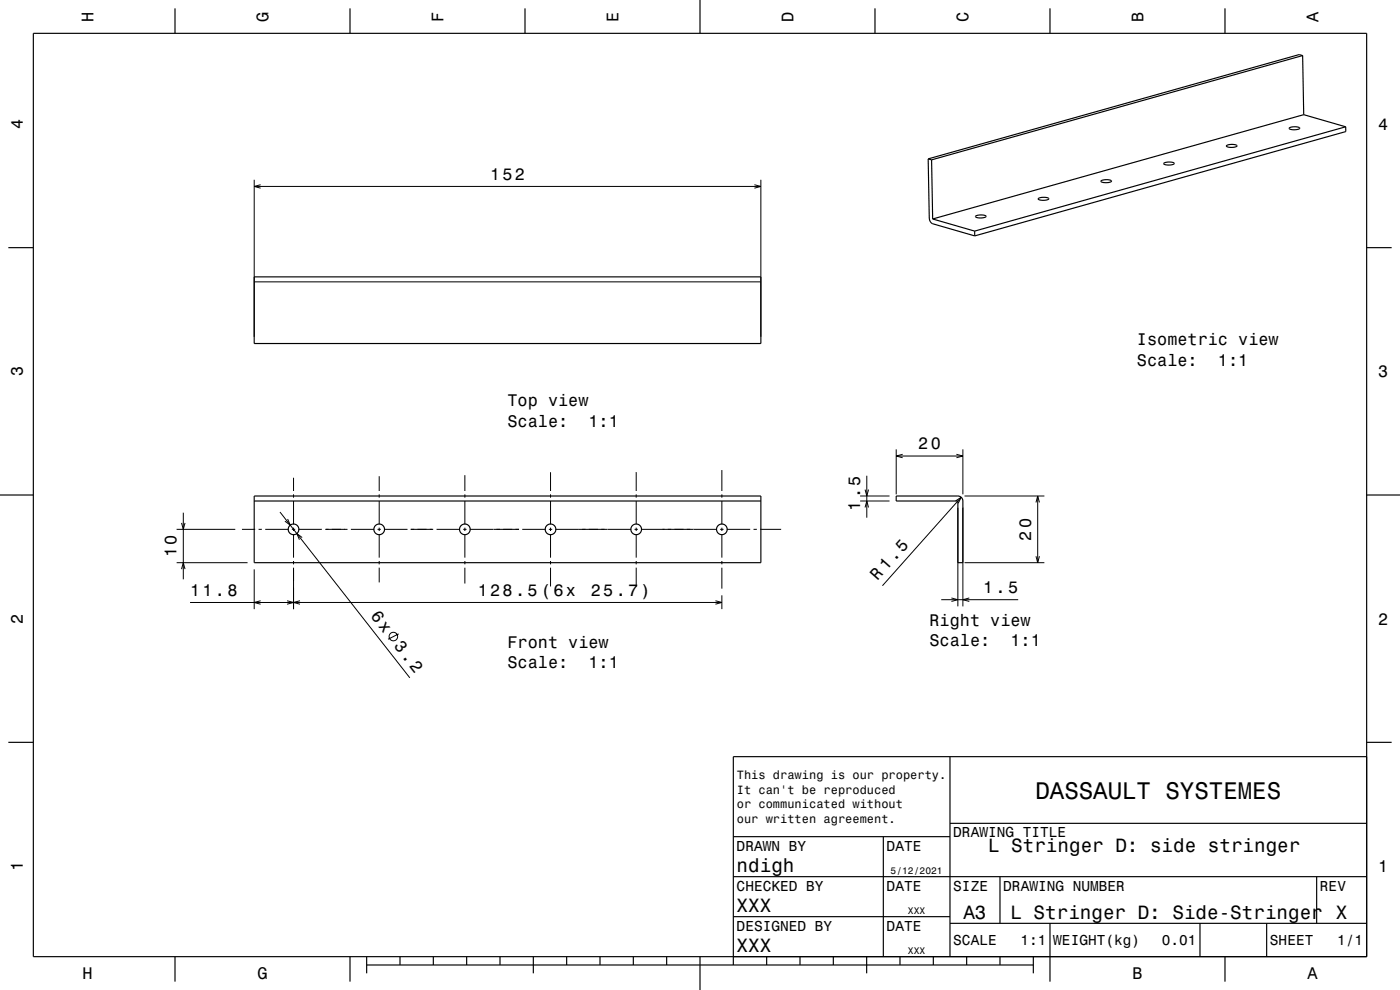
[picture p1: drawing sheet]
<svg xmlns="http://www.w3.org/2000/svg" width="420mm" height="297mm" viewBox="0 0 420 297" stroke-linecap="round" stroke-linejoin="round" font-family="sans-serif">
<g fill="none" stroke="#000" stroke-width=".3">
<path d="M76.3 53.9v47.2M76.3 55.9h152M78.2 55.4l-1.9 .5 1.9 .6M226.3 55.4l2 .5-2 .6M228.3 53.9v47.2M76.3 84.6h152M268.9 134.8v13.5M268.9 136.8h20M270.8 136.3l-1.9 .5 1.9 .5M286.9 136.3l2 .5-2 .5M288.9 134.8v13.5M53 158.8h17.6"/>
<path d="M54.5 156.9l.5 1.9 .5-1.9M55 153.8v20M72.6 158.8h4M77.6 158.8h1M79.6 158.8h7M84 153.6l39 49.8M86.3 155.7l.8 1.8-1.6-1.2M87.6 158.8h1M88.1 143.3v4M88.1 148.3v1M88.1 150.3v7M88.1 158.3v1"/>
<path d="M89.6 158.8h7M97.6 158.8h6.7M105.3 158.8h7M113.3 158.8h1M113.8 142.9v4.4M113.8 148.3v1M113.8 150.3v7M113.8 158.3v1M115.3 158.8h7M123.2 158.8h6.8M131 158.8h7M139 158.8h1"/>
<path d="M139.5 142.5v4.8M139.5 148.3v1M139.5 150.3v7M139.5 158.3v1M141 158.8h14.7M156.7 158.8h7M164.7 158.8h1M165.2 141.7v5.6M165.2 148.3v1M165.2 150.3v7M165.2 158.3v1M166.7 158.8h22.7"/>
<path d="M190.4 158.8h1M190.9 141.6v5.7M190.9 148.3v1M190.9 150.3v7M190.9 158.3v1M192.4 158.8h22.7M216.1 158.8h1M216.6 141v6.3M216.6 148.3v1M216.6 150.3v7M216.6 158.3v1M218.1 158.8h7"/>
<path d="M226.1 158.8h1M228.1 158.8h6.2M258 148.8h8.9M258 150.3h8.9M259.5 146.9l.5 1.9 .6-1.9M259.5 152.2l.5-1.9 .6 1.9M260 142.7v12.6M286.7 150.3l1.7-1.1-.9 1.8M287.4 152.3v29.6M288.4 149.2l-23.7 26.5M288.9 152.3v29.6M289.4 148.8h23.9"/>
<path d="M310.8 150.7l.5-1.9 .5 1.9M311.3 148.8v20M53 168.8h21.3M54.5 170.7l.5-1.9 .5 1.9M76.3 170.8v11.9M88.1 160.3v7M88.1 168.3v1M88.1 170.3v12.4M90.6 161.3l-1.6-1.2 .8 1.8M113.8 160.3v7M113.8 168.3v1M113.8 170.3v4.4"/>
<path d="M139.5 160.3v7M139.5 168.3v1M139.5 170.3v4.8M165.2 160.3v7M165.2 168.3v1M165.2 170.3v5.6M190.9 160.3v7M190.9 168.3v1M190.9 170.3v5.7M216.6 160.3v7M216.6 168.3v1M216.6 170.3v6.3"/>
<path d="M216.6 178.6v4.1M282.4 179.9h23.1M285.4 179.4l2 .5-2 .5M289.4 168.8h23.9M290.8 179.4l-1.9 .5 1.9 .5M310.8 166.9l.5 1.9 .5-1.9M78.2 180.2l-1.9 .5 1.9 .6M86.1 180.2l2 .5-2 .6M90 180.2l-1.9 .5 1.9 .6M119.6 190.2l-3.2 1.6M214.6 180.2l2 .5-2 .6M216.6 180.7h-159.6"/>
<circle cx="118" cy="191" r="1.28"/>
</g>
<g fill="none" stroke="#000" stroke-width=".35">
<path d="M10 10h400v277h-400zM52.5 2.5v7.5M105 2.5v7.5M157.5 2.5v7.5M210 0v10M262.5 2.5v7.5M315 2.5v7.5M367.5 2.5v7.5M390.8 16.7l-111.3 31.3M390.8 16.7l-1-.3-111.3 31.3M390.8 16.7l.3 17.7M386.8 38.4a3.2 3.2 0 0 1 3.1 .1 2.95 2.95 0 0 1-3.2 0z"/>
<path d="M391.1 34.4l-111.3 31.3M391.1 34.4l12.6 3.6M403.7 38l-111.3 31.3M403.7 38v1.5l-111.3 31.3M278.5 47.7l.3 17.7 .3 1.2 .7 .5 12.6 3.7M278.5 47.7l1 .3M279.5 48l.3 17.7M311.5 59.6a3.1 3.1 0 0 1 3.1 0 2.95 2.95 0 0 1-3.1 0zM330.3 54.3a3.2 3.2 0 0 1 3.2 0 2.94 2.94 0 0 1-3.2 0zM349.1 49a3.2 3.2 0 0 1 3.2 0 2.93 2.93 0 0 1-3.2 .1zM368 43.7a3.2 3.2 0 0 1 3.1 .1 2.95 2.95 0 0 1-3.2 0zM2.5 74.3h7.5"/>
<path d="M279.8 65.7l12.6 3.6M292.4 69.3v1.5M292.7 64.8a3.1 3.1 0 0 1 3.1 .1 3.1 3.1 0 0 1-3.2 .1zM410 74.3h7.5M76.3 83.1h152v20h-152zM0 148.5h10M76.3 148.8h152v20h-152zM76.3 150.3h152M268.9 148.8h18.5a1.5 1.5 0 0 1 1.5 1.5v18.5h-1.5v-18.5h-18.5zM410 148.5h10M2.5 222.7h7.5M285 227v60"/>
<path d="M410 222.7h7.5M410 227h-190v62.5M220 251h65M265 251v36M285 247h125M220 275h65M220 263h190M285 277h125M300 263v14M315 277v17.5M360 277v10M380 277v10"/>
<path d="M395 263v14M52.5 287v7.5M105 287v7.5M110 289.5h200M110 287v5M120 287v2.5M130 287v2.5M140 287v2.5M150 287v2.5M160 287v5M170 287v2.5M180 287v2.5"/>
<path d="M190 287v2.5M200 287v2.5M210 287v10M230 287v2.5M240 287v2.5M250 287v2.5M260 287v5M270 287v2.5M280 287v2.5M290 287v2.5M300 287v2.5M310 287v5"/>
<path d="M367.5 287v7.5"/>
<circle cx="88.1" cy="158.8" r="1.6"/>
<circle cx="113.8" cy="158.8" r="1.6"/>
<circle cx="139.5" cy="158.8" r="1.6"/>
<circle cx="165.2" cy="158.8" r="1.6"/>
<circle cx="190.9" cy="158.8" r="1.6"/>
<circle cx="216.6" cy="158.8" r="1.6"/>
</g>
<text font-size="7.2" x="310.6" y="239.6">DASSAULT SYSTEMES</text>
<g font-size="5.8">
<text x="296.4" y="255.6">L Stringer D: side stringer</text>
<text x="221" y="261.6">ndigh</text>
<text x="221" y="273.6">XXX</text>
<text x="289" y="275.6">A3</text>
<text x="303.2" y="275.6">L Stringer D: Side-Stringer X</text>
<text x="221" y="285.6">XXX</text>
</g>
<g font-size="5.1">
<text x="111.1" y="184.9" transform="rotate(52 111.1 184.9)">6x</text>
<text x="118" y="193.8" transform="rotate(52 118 193.8)">3.2</text>
</g>
<g font-size="5">
<text x="28.1" y="6.5" transform="rotate(-90 28.1 6.5)">H</text>
<text x="80.6" y="6.5" transform="rotate(-90 80.6 6.5)">G</text>
<text x="133.1" y="6.5" transform="rotate(-90 133.1 6.5)">F</text>
<text x="185.6" y="6.5" transform="rotate(-90 185.6 6.5)">E</text>
<text x="238.1" y="6.5" transform="rotate(-90 238.1 6.5)">D</text>
<text x="290.6" y="6.5" transform="rotate(-90 290.6 6.5)">C</text>
<text x="343.1" y="6.5" transform="rotate(-90 343.1 6.5)">B</text>
<text x="395.6" y="6.5" transform="rotate(-90 395.6 6.5)">A</text>
<text x="6.8" y="38.7" transform="rotate(-90 6.8 38.7)">4</text>
<text x="413.5" y="39">4</text>
<text x="147" y="53.9">152</text>
<text x="341.1" y="103.6">Isometric view</text>
<text x="6.8" y="112.9" transform="rotate(-90 6.8 112.9)">3</text>
<text x="341.1" y="109.7">Scale:</text>
<text x="365.4" y="109.7">1:1</text>
<text x="413.5" y="113.2">3</text>
<text x="152.3" y="121.9">Top view</text>
<text x="152.3" y="128">Scale:</text>
<text x="176.6" y="128">1:1</text>
<text x="275.5" y="134.8">20</text>
<text x="258" y="153.2" transform="rotate(-90 258 153.2)">1.5</text>
<text x="53" y="167.2" transform="rotate(-90 53 167.2)">10</text>
<text x="309.3" y="162.2" transform="rotate(-90 309.3 162.2)">20</text>
<text x="57" y="178.7">11.8</text>
<text x="143.3" y="178.7">128.5 (6x</text>
<text x="177.2" y="178.7">25.7)</text>
<text x="263.2" y="174.4" transform="rotate(-49 263.2 174.4)">R 1.5</text>
<text x="295" y="177.9">1.5</text>
<text x="6.8" y="187.1" transform="rotate(-90 6.8 187.1)">2</text>
<text x="278.9" y="187.7">Right view</text>
<text x="413.5" y="187.4">2</text>
<text x="152.3" y="194.4">Front view</text>
<text x="278.9" y="193.7">Scale:</text>
<text x="303.2" y="193.7">1:1</text>
<text x="152.3" y="200.5">Scale:</text>
<text x="176.6" y="200.5">1:1</text>
<text x="6.8" y="261.3" transform="rotate(-90 6.8 261.3)">1</text>
<text x="413.5" y="261.6">1</text>
<text x="24.7" y="293.8">H</text>
<text x="77.2" y="293.8">G</text>
<text x="339.7" y="293.8">B</text>
<text x="392.2" y="293.8">A</text>
</g>
<g font-size="4.3">
<text x="286" y="251.2">DRAWING TITLE</text>
<text x="221" y="255.2">DRAWN BY</text>
<text x="266" y="255.2">DATE</text>
<text x="221" y="267.2">CHECKED BY</text>
<text x="266" y="267.2">DATE</text>
<text x="286" y="267.2">SIZE</text>
<text x="301" y="267.2">DRAWING NUMBER</text>
<text x="396" y="267.2">REV</text>
<text x="221" y="279.2">DESIGNED BY</text>
<text x="266" y="279.2">DATE</text>
<text x="286" y="283.6">SCALE</text>
<text x="306.2" y="283.6">1:1</text>
<text x="316" y="283.6">WEIGHT(kg)</text>
<text x="348.6" y="283.6">0.01</text>
<text x="381" y="283.6">SHEET</text>
<text x="401.2" y="283.6">1/1</text>
</g>
<g font-size="3.6">
<text x="221.1" y="233.8">This drawing is our property.</text>
<text x="221.1" y="238.1">It can't be reproduced</text>
<text x="221.1" y="242.5">or communicated without</text>
<text x="221.1" y="246.8">our written agreement.</text>
</g>
<g font-size="2.9">
<text x="267.2" y="262.3">5/12/2021</text>
<text x="272.4" y="274.3">XXX</text>
<text x="272.4" y="286.3">XXX</text>
</g>
</svg>
